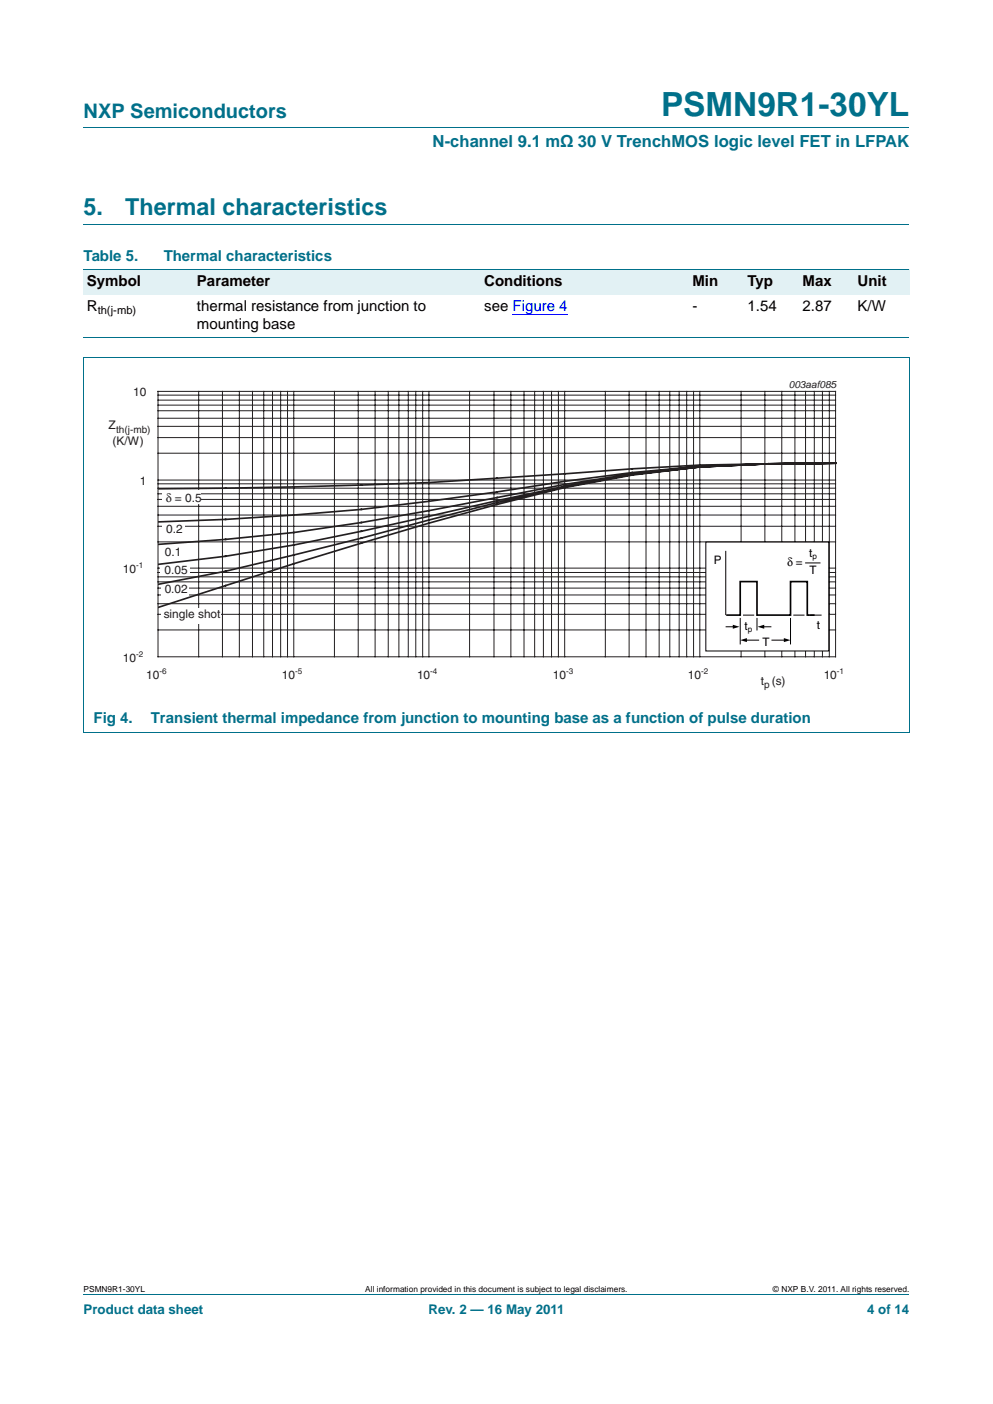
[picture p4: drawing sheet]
<svg xmlns="http://www.w3.org/2000/svg" width="210mm" height="297mm" viewBox="0 0 210 297" stroke-linecap="round" stroke-linejoin="round" font-family="sans-serif">
<path d="M17.7 27h174.6M17.7 47.4h174.6M17.7 273.9h174.6" fill="none" stroke="#00708a" stroke-width=".21"/>
<g fill="#e2f1f4">
<path d="M17.7 57h23.3v5.3h-23.3z"/>
<path d="M41 57h60.7v5.3h-60.7z"/>
<path d="M101.7 57h32.4v5.3h-32.4z"/>
<path d="M134.1 57h23.3v5.3h-23.3z"/>
<path d="M157.4 57h11.6v5.3h-11.6z"/>
<path d="M169 57h11.7v5.3h-11.7z"/>
<path d="M180.7 57h11.6v5.3h-11.6z"/>
</g>
<path d="M108.4 66.5h11.6" fill="none" stroke="#00f" stroke-width=".21"/>
<path d="M17.7 57h174.6M17.6 75.7h174.7M17.7 71.4h174.6M17.7 75.7v79.3M192.3 75.7v79.3M17.6 155h174.7" fill="none" stroke="#00708a" stroke-width=".21"/>
<g fill="none" stroke="#231f20" stroke-width=".21">
<path d="M33.4 95.9h143.3M33.4 92.6h143.3M33.4 90.2h143.3M33.4 88.5h143.3M33.4 86.9h143.3M33.4 85.7h143.3M33.4 84.7h143.3M33.4 83.6h143.3M33.4 82.8h143.3v56.2h-143.3zM42 82.8v56.2M47 82.8v56.2M50.6 82.8v56.2"/>
<path d="M53.4 82.8v56.2M55.8 82.8v56.2M57.6 82.8v56.2M59.3 82.8v56.2M60.8 82.8v56.2M62.1 82.8v56.2M70.7 82.8v56.2M75.7 82.8v56.2M79.3 82.8v56.2M82.1 82.8v56.2M84.3 82.8v56.2M86.3 82.8v56.2"/>
<path d="M87.9 82.8v56.2M89.4 82.8v56.2M90.7 82.8v56.2M99.3 82.8v56.2M104.5 82.8v56.2M108 82.8v56.2M110.8 82.8v56.2M113.1 82.8v56.2M114.9 82.8v56.2M116.6 82.8v56.2M118.1 82.8v56.2M119.4 82.8v56.2"/>
<path d="M128 82.8v56.2M133 82.8v56.2M136.6 82.8v56.2M139.4 82.8v56.2M141.6 82.8v56.2M143.6 82.8v56.2M145.2 82.8v56.2M146.7 82.8v56.2M148 82.8v56.2M156.7 82.8v56.2M161.7 82.8v56.2M165.3 82.8v56.2"/>
<path d="M168.1 82.8v56.2M170.3 82.8v56.2M172.2 82.8v56.2M173.9 82.8v56.2M175.4 82.8v56.2M33.4 114.6h143.3M33.4 111.3h143.3M33.4 109h143.3M33.4 107.1h143.3M33.4 105.7h143.3M33.4 104.5h143.3M33.4 103.3h143.3"/>
<path d="M33.4 102.4h143.3M33.4 101.6h143.3M33.4 133.3h143.3M33.4 130h143.3M33.4 127.7h143.3M33.4 125.9h143.3M33.4 124.4h143.3M33.4 123.1h143.3M33.4 122h143.3M33.4 121.1h143.3M33.4 120.2h143.3"/>
</g>
<path d="M148 98.8l-14.3 1.7-14.3 2.7a898 898 0 0 0-71.7 20.7l-14.3 4.6M148 98.7l-14.3 1.3-14.3 1.8a643.8 643.8 0 0 1-57.3 7.2l-14.4 .9-14.3 .5M148 98.7l-14.3 1.5-14.3 2.3a953.5 953.5 0 0 1-57.3 10.2l-14.4 1.4-14.3 1.1M148 98.8l-14.3 1.6M162.4 98.1l-14.4 .7M162.4 98.1l-14.4 .3-14.3 .8-14.3 1a1169.4 1169.4 0 0 1-86 3.2M162.4 98.1l-14.4 .6M176.7 98l-14.3 .1M133.7 100.4l-14.3 2.5-14.3 3-28.7 6.5-14.3 2.9-14.4 2.4-14.3 1.7M133.7 100.4l-14.3 2.6-14.3 3.3-28.7 7.6-14.3 3.5-14.4 3.5-14.3 2.7" fill="none" stroke="#231f20" stroke-width=".35"/>
<g fill="#fff">
<path d="M34.1 128.7h12.5v3.3h-12.5z"/>
<path d="M34.4 110.7h4.7v2.9h-4.7z"/>
<path d="M33.9 119.8h6.2v1.9h-6.2z"/>
<path d="M34 124.2h5.8v1.9h-5.8z"/>
<path d="M34.4 103.8h8.2v2.9h-8.2z"/>
</g>
<path d="M20.3 79.9h169.4v66.3h-169.4z" fill="none" stroke="#fff" stroke-width=".21"/>
<path d="M149.3 114.7h26v23h-26z" fill="#fff" stroke="#000" stroke-width=".21"/>
<path d="M153.5 116.5v13.6M170.3 119.1h3.2M153.5 132.6h1.7M156.5 130.7v5.6M157.1 130.1h2.4M157.7 135.4h2.7M160.1 130.7v2.7M161.3 132.6h1.7M163.2 135.4h2.8M167.2 130.7v5.6M167.8 130.1h2.3M171.4 130.1h2.3" fill="none" stroke="#000" stroke-width=".21"/>
<path d="M153.6 130.1h2.9v-7.1h3.6v7.1h7.1v-7.1h3.5v7.1h1.6" fill="none" stroke="#000" stroke-width=".35"/>
<path d="M155 132.2l1.4 .4-1.4 .4zM156.5 135.4l1.4-.4v.8zM160.2 132.6l1.4-.4v.8zM165.8 135l1.4 .4-1.4 .4z" fill="#000"/>
<text font-size="7" fill="#00708a" x="139.8" y="24.6">PSMN9R1-30YL</text>
<g font-size="4.9" fill="#00708a">
<text x="17.7" y="45.4">5.</text>
<text x="26.5" y="45.4">Thermal characteristics</text>
</g>
<text font-size="4.2" fill="#00708a" x="17.7" y="24.9">NXP Semiconductors</text>
<text font-size="3.5" fill="#00708a" x="91.5" y="31.1">N-channel 9.1 mΩ 30 V TrenchMOS logic level FET in LFPAK</text>
<g font-size="3.2" fill="#00708a">
<text x="17.7" y="55.2">Table 5.</text>
<text x="34.6" y="55.2">Thermal characteristics</text>
<text x="19.8" y="152.9">Fig 4.</text>
<text x="31.9" y="152.9">Transient thermal impedance from junction to mounting base as a function of pulse duration</text>
</g>
<g font-size="3.2">
<text x="18.4" y="60.5">Symbol</text>
<text x="18.4" y="65.8">R</text>
<text x="41.7" y="60.5">Parameter</text>
<text x="41.7" y="65.8">thermal resistance from junction to</text>
<text x="102.4" y="60.5">Conditions</text>
<text x="102.4" y="65.8">see Figure 4</text>
<text x="146.4" y="60.5">Min</text>
<text x="146.4" y="65.8">-</text>
<text x="158.1" y="60.5">Typ</text>
<text x="158.1" y="65.8">1.54</text>
<text x="169.7" y="65.8">2.87</text>
<text x="169.7" y="60.5">Max</text>
<text x="181.4" y="65.8">K/W</text>
<text x="181.4" y="60.5">Unit</text>
<text x="41.7" y="69.7">mounting base</text>
</g>
<g font-size="2.8" fill="#00708a">
<text x="17.7" y="277.9">Product data sheet</text>
<text x="90.6" y="277.9">Rev. 2 — 16 May 2011</text>
<text x="183.4" y="277.9">4 of 14</text>
</g>
<g font-size="2.5" fill="#231f20">
<text x="28.1" y="83.9">10</text>
<text x="23" y="90.8">Z</text>
<text x="23.8" y="94.2">(K/W)</text>
<text x="29.5" y="102.6">1</text>
<text x="35" y="106.1">δ = 0.5</text>
<text x="35.1" y="112.8">0.2</text>
<text x="34.9" y="117.7">0.1</text>
<text x="26" y="121.3">10</text>
<text x="34.8" y="121.5">0.05</text>
<text x="34.8" y="125.6">0.02</text>
<text x="34.6" y="130.8">single shot</text>
<text x="26" y="140">10</text>
<text x="30.9" y="143.7">10</text>
<text x="59.6" y="143.7">10</text>
<text x="88.2" y="143.7">10</text>
<text x="116.9" y="143.7">10</text>
<text x="145.5" y="143.7">10</text>
<text x="174.2" y="143.7">10</text>
<text x="160.9" y="144.9">t (s)</text>
</g>
<g font-size="2.5">
<text x="151" y="119.3">P</text>
<text x="166.5" y="119.8">δ</text>
<text x="168.3" y="119.8">=</text>
<text x="171.1" y="117.9">t</text>
<text x="171.2" y="121.5">T</text>
<text x="157.4" y="133.3">t</text>
<text x="161.2" y="136.6">T</text>
<text x="172.8" y="133.2">t</text>
</g>
<text font-size="2.4" x="20.7" y="66.4">th(j-mb)</text>
<g font-size="2.1" fill="#231f20">
<text x="166.8" y="82">003aaf085</text>
<text x="24.6" y="91.6">th(j-mb)</text>
<text x="161.6" y="145.7">p</text>
</g>
<g font-size="1.8">
<text x="17.7" y="273.3">PSMN9R1-30YL</text>
<text x="77.2" y="273.3">All information provided in this document is subject to legal disclaimers.</text>
<text x="163.5" y="273.3">© NXP B.V. 2011. All rights reserved.</text>
</g>
<g font-size="1.7">
<text x="171.8" y="118.4">p</text>
<text x="158.1" y="133.7">p</text>
</g>
<g font-size="1.7" fill="#231f20">
<text x="28.8" y="120.1">-1</text>
<text x="28.8" y="138.9">-2</text>
<text x="33.7" y="142.6">-6</text>
<text x="62.4" y="142.6">-5</text>
<text x="91" y="142.6">-4</text>
<text x="119.7" y="142.6">-3</text>
<text x="148.3" y="142.6">-2</text>
<text x="177" y="142.6">-1</text>
</g>
</svg>
